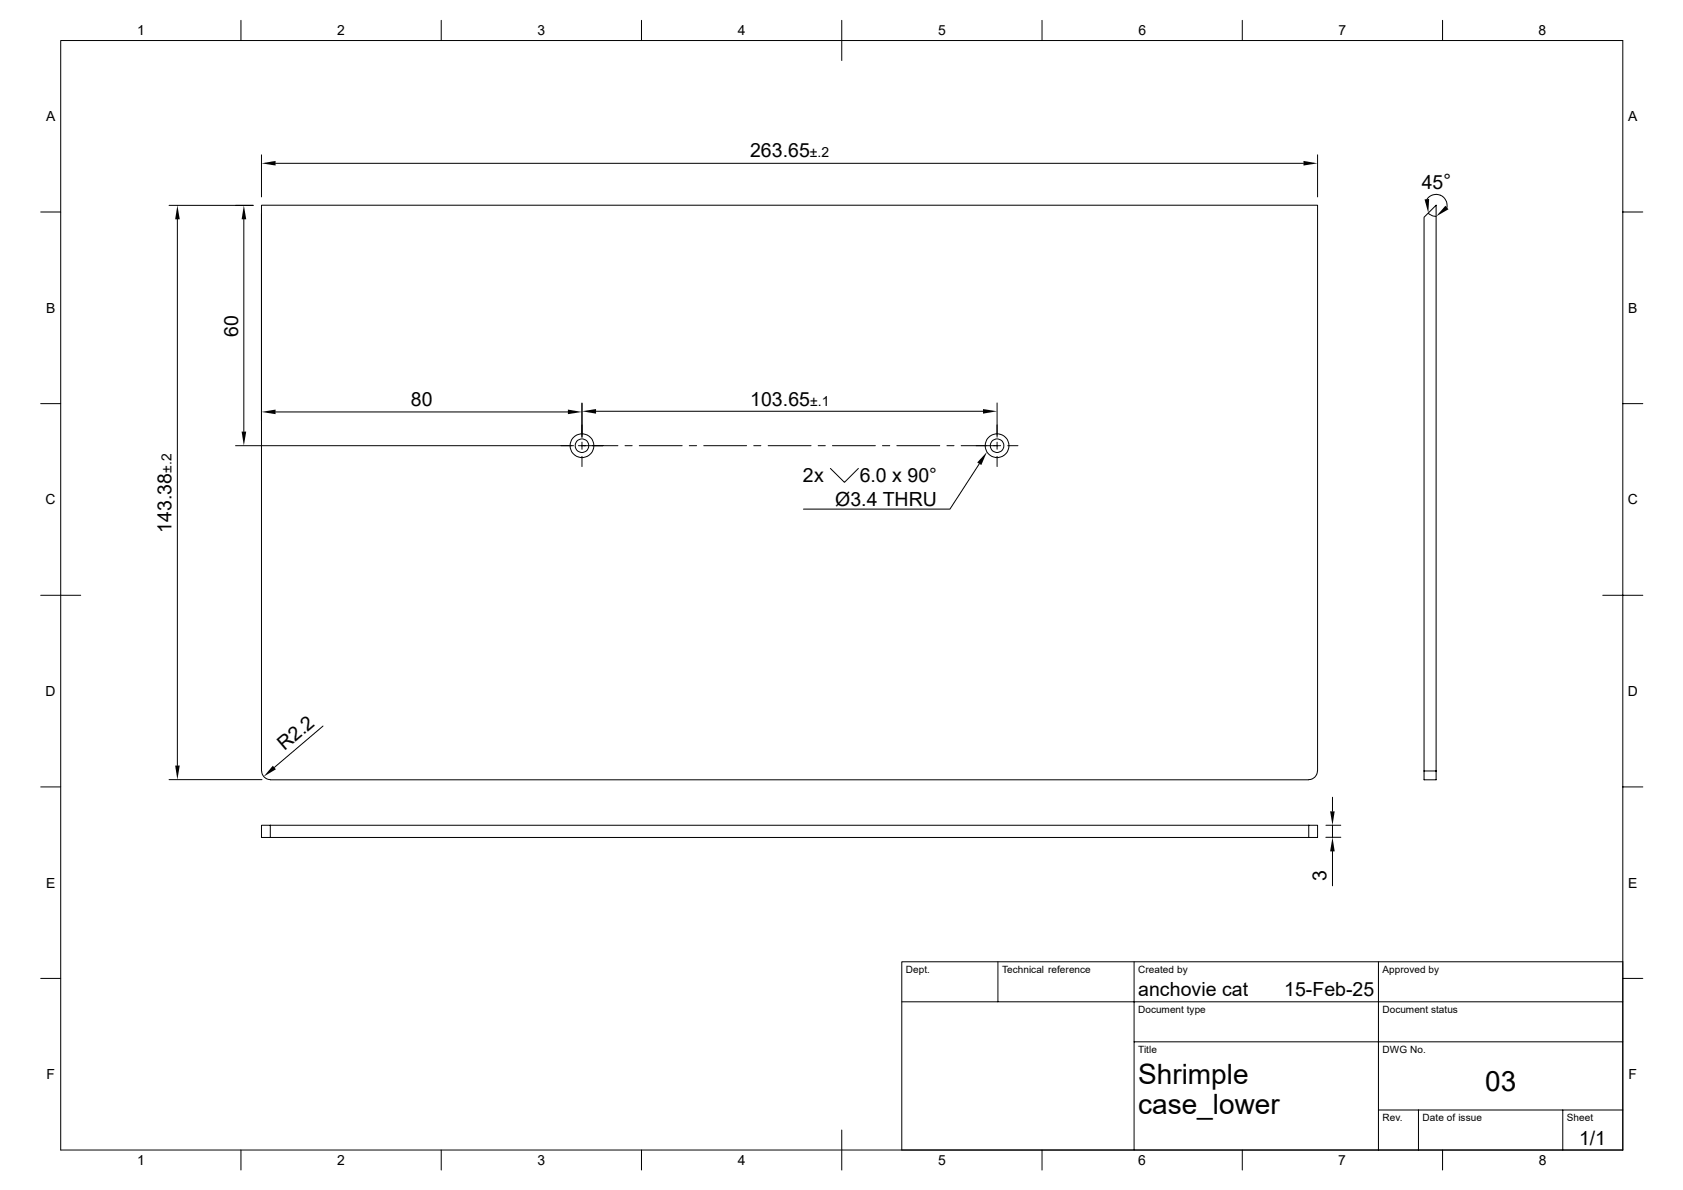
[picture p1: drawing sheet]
<svg xmlns="http://www.w3.org/2000/svg" width="420mm" height="297mm" viewBox="0 0 420 297" stroke-linecap="round" stroke-linejoin="round" font-family="sans-serif">
<g fill="none" stroke="#000" stroke-width=".25">
<path d="M15.2 10.1h389.9v277h-389.9zM60.2 5.1v5M110.2 5.1v5M160.1 5.1v5M210.1 5.1v10M260.1 5.1v5M310.1 5.1v5M360.1 5.1v5M65.3 38.7v10.4M328.9 38.7v10.4M10.2 52.9h5M42.2 51.3h21"/>
<path d="M44.3 54.7v136.4M60.9 54.7v53M65.3 53.3v51.6M68.8 40.8h256.6M355.5 54.2l3-3v143.4h-3zM356.2 49.7a2.76 2.76 0 0 1 3.4-1 2.76 2.76 0 0 1 1.6 3.1M356.6 53.2l.9 .6 1 .2M405.1 52.9h5M10.2 100.8h5M58.8 111.3h84.4M68.8 102.8h73M144.4 111.3h9.9"/>
<path d="M145.3 100.6v8.5M145.3 110.4v1.7M145.3 113.9v2.6M148.8 102.7h96.6M156 111.3h1.8M159.6 111.3h10.7M172.1 111.3h1.8M175.7 111.3h10.7M188.2 111.3h1.7M191.8 111.3h10.7M204.3 111.3h1.7M207.3 116.9l3.5 3.5 3.5-3.5"/>
<path d="M207.8 111.3h10.7M220.3 111.3h1.8M223.9 111.3h10.7M236.4 111.3h1.8M239.9 111.3h9.9M244.5 115.8l-7.3 11.3h-36.6M248.9 100.6v8.5M248.9 110.4v1.7M248.9 113.9v2.6M251.6 111.3h2.5M405.1 100.8h5M10.2 148.6h10"/>
<path d="M400.1 148.6h10M10.2 196.4h5M42.2 194.6h23.2M65.3 192.4v-141.2h263.6v141.2a2.17 2.17 0 0 1-2.2 2.2M65.3 192.4a2.17 2.17 0 0 0 2.2 2.2M67.5 194.6h259.2M80.6 181.2l-12.1 10.4M332.7 199v3.5M355.5 192.4h3M405.1 196.4h5M67.5 206h-2.2v3h2.2M67.5 206h259.2"/>
<path d="M67.5 206v3M67.5 209h259.2M326.7 206h2.2v3h-2.2M326.7 206v3M331 206h3.7M331 209h3.7M332.7 206v3M332.7 212.5v8.6M10.2 244.2h5M225.1 250.1h180M249.1 240.1v10M283.1 240.1v47"/>
<path d="M344.1 240.1v47M405.1 240.1h-180v47M405.1 244.2h5M283.1 260.1h122M344.1 277.1h61M354.1 277.1v10M390.1 277.1v10M60.2 287.1v5M110.2 287.1v5M160.1 287.1v5M210.1 282.1v10M260.1 287.1v5"/>
<path d="M310.1 287.1v5M360.1 287.1v5"/>
<circle cx="145.3" cy="111.2" r="2.97"/>
<circle cx="145.3" cy="111.3" r="1.69"/>
<circle cx="248.9" cy="111.2" r="2.97"/>
<circle cx="248.9" cy="111.3" r="1.69"/>
</g>
<g fill="#000">
<path d="M44.3 51.3l.6 3.4h-1.2zM60.9 51.3l.6 3.4h-1.2zM65.3 40.8l3.5-.6v1.1zM325.4 40.2l3.5 .6-3.5 .5zM355.6 49.8l1.2-.1-.2 3.5zM360.8 51.4l.8 .8-3.1 1.8zM60.3 107.7h1.2l-.6 3.6zM65.3 102.8l3.5-.6v1.2zM141.8 102.2l3.5 .6-3.5 .6zM145.3 102.7l3.5-.6v1.2zM246.4 112.8l-1.4 3.3-1-.7zM245.4 102.1l3.5 .6-3.5 .6z"/>
<path d="M43.7 191.1h1.2l-.6 3.5zM68.1 191.1l.8 .9-3.1 1.8zM332.1 202.5h1.1l-.5 3.5zM332.7 209l.5 3.5h-1.1z"/>
</g>
<g font-size="7">
<text x="284.1" y="270.6">Shrimple</text>
<text x="370.8" y="272.3">03</text>
<text x="284.1" y="278.1">case_lower</text>
</g>
<g font-size="4.9">
<text x="187.2" y="39.3">263.65</text>
<text x="354.9" y="47.1">45°</text>
<text x="59.4" y="84" transform="rotate(-90 59.4 84)">60</text>
<text x="102.6" y="101.3">80</text>
<text x="187.3" y="101.2">103.65</text>
<text x="200.4" y="120.4">2x</text>
<text x="214.6" y="120.4">6.0 x 90°</text>
<text x="208.5" y="126.4">Ø3.4 THRU</text>
<text x="42.8" y="133" transform="rotate(-90 42.8 133)">143.38</text>
<text x="71" y="187.6" transform="rotate(-40 71 187.6)">R2.2</text>
<text x="331.2" y="219.9" transform="rotate(-90 331.2 219.9)">3</text>
<text x="284.1" y="248.6">anchovie cat</text>
<text x="320.6" y="248.6">15-Feb-25</text>
<text x="394.2" y="285.7">1/1</text>
</g>
<g font-size="3.5">
<text x="34.2" y="8.8">1</text>
<text x="84.2" y="8.8">2</text>
<text x="134.2" y="8.8">3</text>
<text x="184.2" y="8.8">4</text>
<text x="234.2" y="8.8">5</text>
<text x="284.2" y="8.8">6</text>
<text x="334.1" y="8.8">7</text>
<text x="384.1" y="8.8">8</text>
<text x="11.5" y="30.3">A</text>
<text x="406.4" y="30.3">A</text>
<text x="202.2" y="39.3">±.2</text>
<text x="11.5" y="78.1">B</text>
<text x="406.4" y="78.1">B</text>
<text x="202.3" y="101.2">±.1</text>
<text x="42.8" y="118" transform="rotate(-90 42.8 118)">±.2</text>
<text x="11.4" y="125.9">C</text>
<text x="406.4" y="125.9">C</text>
<text x="11.4" y="173.7">D</text>
<text x="406.4" y="173.7">D</text>
<text x="11.5" y="221.6">E</text>
<text x="406.4" y="221.6">E</text>
<text x="11.6" y="269.4">F</text>
<text x="406.6" y="269.4">F</text>
<text x="34.2" y="290.8">1</text>
<text x="84.2" y="290.8">2</text>
<text x="134.2" y="290.8">3</text>
<text x="184.2" y="290.8">4</text>
<text x="234.2" y="290.8">5</text>
<text x="284.1" y="290.8">6</text>
<text x="334.1" y="290.8">7</text>
<text x="384.2" y="290.8">8</text>
</g>
<g font-size="2.5">
<text x="226.1" y="242.9">Dept.</text>
<text x="250.2" y="242.9">Technical reference</text>
<text x="284.1" y="242.9">Created by</text>
<text x="345.1" y="242.9">Approved by</text>
<text x="284.1" y="252.9">Document type</text>
<text x="345.1" y="252.9">Document status</text>
<text x="284.1" y="262.9">Title</text>
<text x="345.1" y="262.9">DWG No.</text>
<text x="345.1" y="279.9">Rev.</text>
<text x="355.1" y="279.9">Date of issue</text>
<text x="391.1" y="279.9">Sheet</text>
</g>
</svg>
